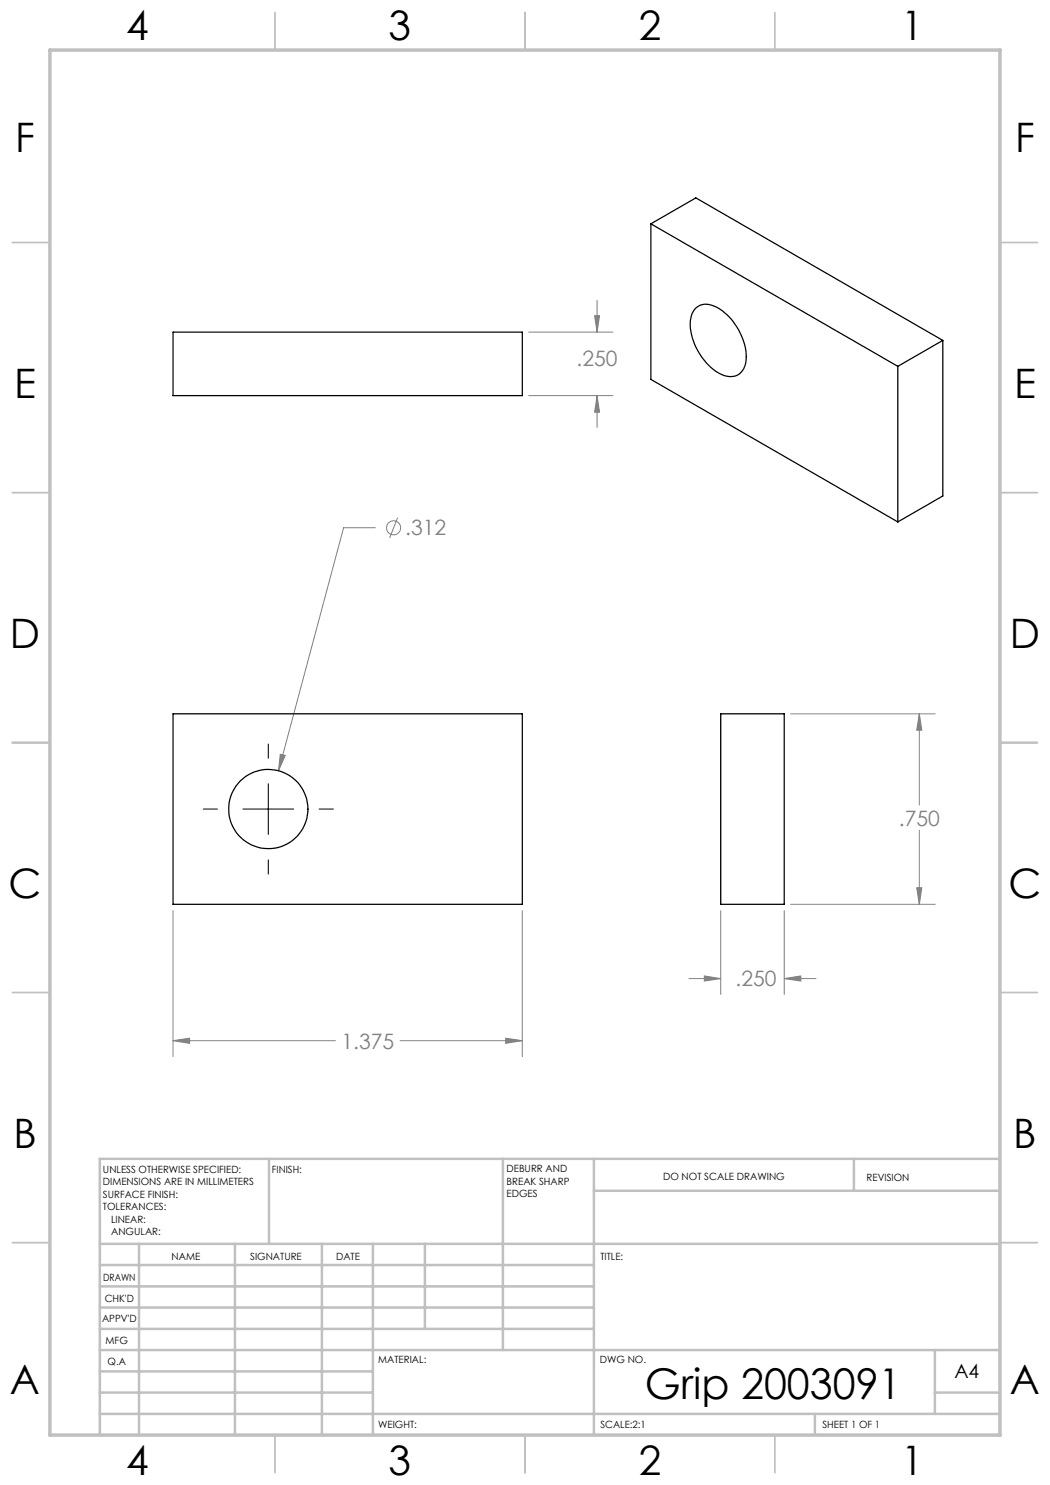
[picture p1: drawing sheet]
<svg xmlns="http://www.w3.org/2000/svg" width="210mm" height="297mm" viewBox="0 0 210 297" stroke-linecap="round" stroke-linejoin="round" font-family="sans-serif">
<g fill="none" stroke="#808080" stroke-width=".2">
<path d="M105.7 79.1h16.9M105.7 66.4h16.9M118.9 63.1h1l-.5 3.3zM119.4 79.1l.5 3.3h-1zM119.4 60.1v6.3M119.4 79.1v6.4M75.1 105.5h-6.4l-13 48.7M79.5 103.5l-1.6 4.1M56.1 150.8l.9 .3-1.3 3.1zM158.1 142.8h28.9M183.9 142.8l.5 3.2h-1.1zM183.9 142.8v18.2"/>
<path d="M183.3 177.5h1.1l-.5 3.4zM183.9 166v14.9M34.6 182.1v29.2M104.5 182.1v29.2M137.8 195.7h6.3M140.9 195.2l3.2 .5-3.2 .5zM144.1 182.1v16.8M156.8 195.7l3.4-.5v1zM156.8 182.1v16.8M156.8 195.7h6.4M158.1 180.9h28.9M34.6 208.1l3.3-.5v1.1z"/>
<path d="M34.6 208.1h32.5M80 208.1h24.5M101.1 207.6l3.4 .5-3.4 .6z"/>
<circle cx="78.7" cy="105.6" r="1.4"/>
</g>
<path d="M53.7 148.8v2.9M53.7 156.7v10.2M40.6 161.8h2.9M48.6 161.8h10.1M53.7 172v2.8M63.8 161.8h2.9" fill="none" stroke="#000" stroke-width=".2"/>
<g fill="none" stroke="#c0c0c0" stroke-width=".35">
<path d="M55 2.5v7.5M105 2.5v7.5M155 2.5v7.5M2.5 48.5h7.5M200 48.5h7.5M2.5 98.5h7.5M200 98.5h7.5M2.5 148.5h7.5M200 148.5h7.5M2.5 198.5h7.5M200 198.5h7.5M2.5 248.5h7.5"/>
<path d="M200 248.5h7.5M55 287v7.5M105 287v7.5M155 287v7.5"/>
</g>
<g fill="none" stroke="#c0c0c0" stroke-width=".5">
<path d="M53.8 231.8v17M100.6 231.8v38.2M118.8 231.8v55.2M118.8 238.2h81.2M170.8 231.8v6.4M200 231.8h-180v55.2M20 248.8h180M20 257.3h98.8M20 253h98.8M27.8 248.8v38.2M47 248.8v38.2M64.4 248.8v38.2"/>
<path d="M74.6 248.8v38.2M85 248.8v17M20 265.8h98.8M20 261.5h98.8M20 278.5h54.6M20 274.3h54.6M20 270h180M187 278.5h13M187 270v12.8M20 282.8h180M163 282.8v4.2"/>
</g>
<path d="M10 10h190v277h-190z" fill="none" stroke="#c0c0c0" stroke-width=".7"/>
<path d="M34.6 208.1l3.3-.5v1.1zM101.1 207.6l3.4 .5-3.4 .6zM56.1 150.8l-.4 3.4 1.3-3.1zM119.4 79.1l.5 3.3h-1zM118.9 63.1h1l-.5 3.3zM183.3 177.5h1.1l-.5 3.4zM183.9 142.8l.5 3.2h-1.1zM140.9 195.2l3.2 .5-3.2 .5zM156.8 195.7l3.4-.5v1z" fill="#808080"/>
<g fill="none" stroke="#000" stroke-width=".25">
<path d="M130.2 44.8l49.4 28.5M130.2 44.8v31.1l49.4 28.5M130.2 44.8l9-5.2 49.4 28.5M34.6 66.4h69.9v12.7h-69.9zM139.1 61.7a3.3 3.3 0 0 1 4-.4 11.9 11.9 0 0 1 6.1 11.1 3.1 3.1 0 0 1-4.7 2.6 12 12 0 0 1-6.4-10.9l.3-1.4zM179.6 73.3v31.1M188.6 68.1v31.1l-9 5.2M188.6 68.1l-9 5.2M34.6 142.8h69.9v38.1h-69.9zM144.1 142.8h12.7v38.1h-12.7z"/>
<circle cx="53.7" cy="161.8" r="7.9"/>
</g>
<text font-size="8.5" x="128.9" y="279.7">Grip 2003091</text>
<g font-size="8.1">
<text x="25.2" y="8">4</text>
<text x="77.7" y="8">3</text>
<text x="127.7" y="8">2</text>
<text x="180.2" y="8">1</text>
<text x="3" y="30.4">F</text>
<text x="203" y="30.4">F</text>
<text x="2.8" y="79.6">E</text>
<text x="202.8" y="79.6">E</text>
<text x="2" y="129.6">D</text>
<text x="202" y="129.6">D</text>
<text x="1.7" y="179.6">C</text>
<text x="201.7" y="179.6">C</text>
<text x="2.7" y="229.6">B</text>
<text x="202.7" y="229.6">B</text>
<text x="2" y="278.9">A</text>
<text x="202" y="278.9">A</text>
<text x="25.2" y="295">4</text>
<text x="77.7" y="295">3</text>
<text x="127.7" y="295">2</text>
<text x="180.2" y="295">1</text>
</g>
<g font-size="4.2" fill="#808080">
<text x="115.3" y="73.2">.250</text>
<text x="81.1" y="107.1">.312</text>
<text x="179.8" y="165.1">.750</text>
<text x="147.1" y="197.3">.250</text>
<text x="68.3" y="209.7">1.375</text>
</g>
<text font-size="3.9" x="190.9" y="275.5">A4</text>
<g font-size="2">
<text x="20.6" y="234.6">UNLESS OTHERWISE SPECIFIED:</text>
<text x="20.6" y="237.1">DIMENSIONS ARE IN MILLIMETERS</text>
<text x="20.6" y="239.6">SURFACE FINISH:</text>
<text x="54.4" y="234.6">FINISH:</text>
<text x="101.3" y="234.5">DEBURR AND</text>
<text x="101.3" y="237">BREAK SHARP</text>
<text x="101.3" y="239.5">EDGES</text>
<text x="132.6" y="236">DO NOT SCALE DRAWING</text>
<text x="173.3" y="236.2">REVISION</text>
<text x="20.6" y="242.1">TOLERANCES:</text>
<text x="22.2" y="244.6">LINEAR:</text>
<text x="22.2" y="247.1">ANGULAR:</text>
<text x="34.3" y="252">NAME</text>
<text x="50" y="251.9">SIGNATURE</text>
<text x="67.2" y="251.9">DATE</text>
<text x="120.1" y="251.9">TITLE:</text>
<text x="20.6" y="256.1">DRAWN</text>
<text x="20.9" y="260.3">CHK'D</text>
<text x="20.4" y="264.4">APPV'D</text>
<text x="21.1" y="268.8">MFG</text>
<text x="21.5" y="273">Q.A</text>
<text x="75.6" y="272.5">MATERIAL:</text>
<text x="120" y="272.5">DWG NO.</text>
<text x="75.6" y="285.5">WEIGHT:</text>
<text x="120.1" y="285.6">SCALE:2:1</text>
<text x="164.5" y="285.6">SHEET 1 OF 1</text>
</g>
</svg>
